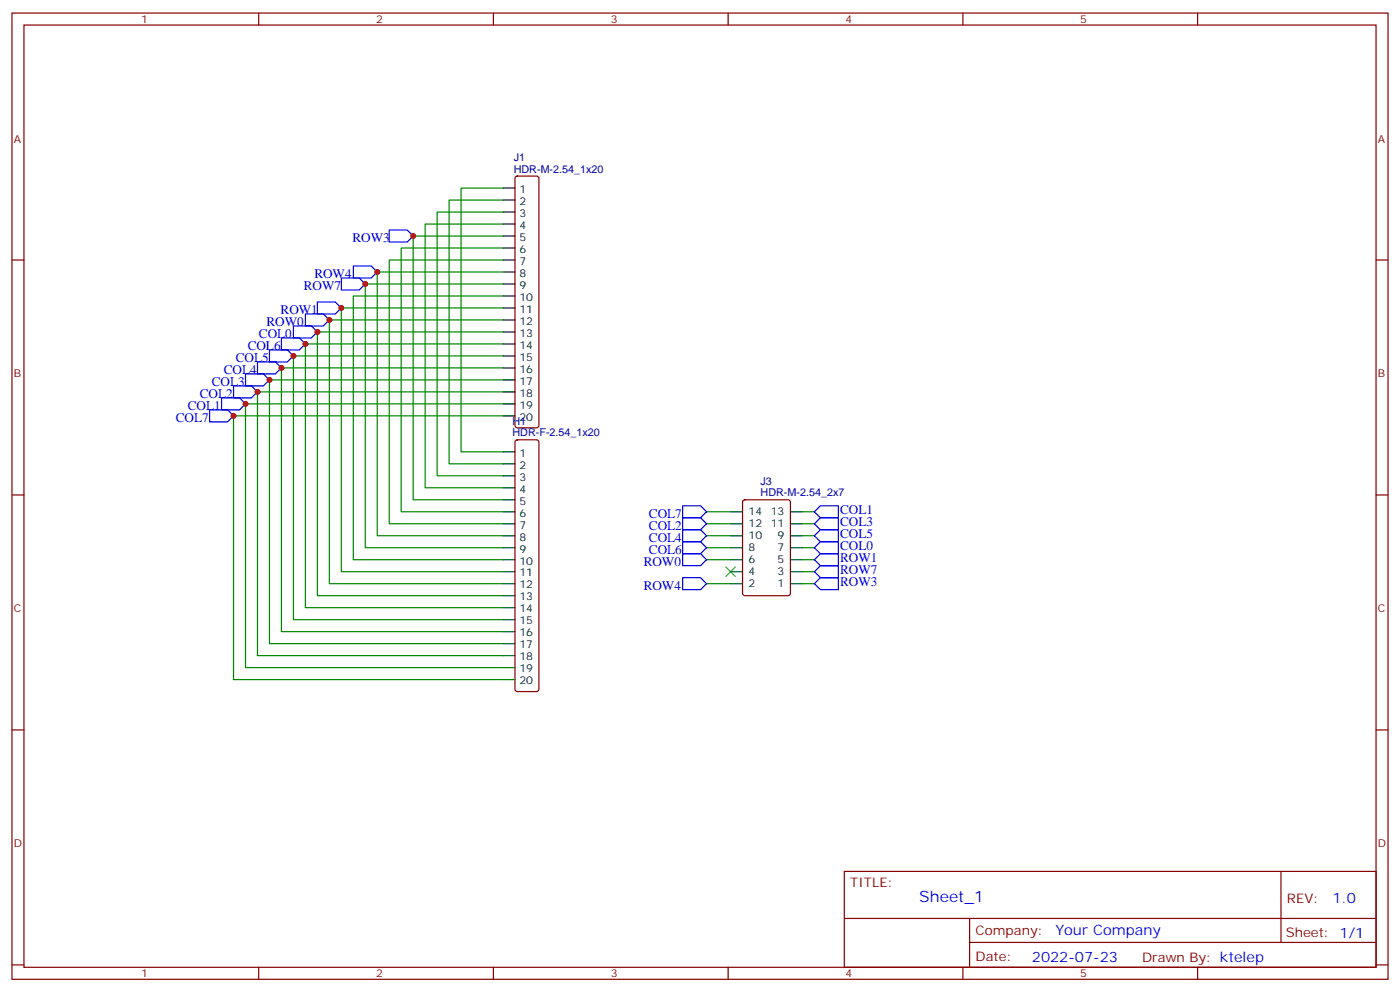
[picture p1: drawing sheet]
<svg xmlns="http://www.w3.org/2000/svg" width="412mm" height="292mm" viewBox="0 0 412 292" stroke-linecap="round" stroke-linejoin="round" font-family="sans-serif">
<g fill="none" stroke="#870000" stroke-width=".35">
<path d="M3.5 3.8h405.4v284.4h-405.4zM7.1 7.4h398.2v277.3h-398.2zM76.2 3.8v3.6M145.3 3.8v3.6M214.5 3.8v3.6M283.6 3.8v3.6M352.8 3.8v3.6M151.9 52l.5-.2h5.6l.5 .2 .2 .5v72.7l-.2 .5-.5 .2h-5.6l-.5-.2-.2-.5v-72.7zM3.5 76.5h3.6M405.3 76.5h3.6M151.9 129.6l.5-.2h5.6l.5 .2 .2 .5v72.7l-.2 .5-.5 .2h-5.6l-.5-.2-.2-.5v-72.7zM3.5 145.7h3.6"/>
<path d="M219 147.3l.4-.2h12.7l.7 .4v27.1l-.4 .6-13 .1-.6-.5-.1-27zM405.3 145.7h3.6M3.5 214.8h3.6M405.3 214.8h3.6M248.7 256.4h156.6v28.3h-156.6zM377.3 256.5v20.8M248.7 270.3h156.5M285.6 277.3h119.6M285.6 270.3v14.1M3.5 284h3.6M76.2 284.7v3.5M145.3 284.7v3.5"/>
<path d="M214.5 284.7v3.5M283.6 284.7v3.5M352.8 284.7v3.5M405.3 284h3.6"/>
</g>
<g fill="none" stroke="#000" stroke-width=".35">
<path d="M148.2 55.4h3.5M148.2 58.9h3.5M148.2 62.4h3.5M148.2 65.9h3.5M148.2 69.5h3.5M148.2 73h3.5M148.2 76.5h3.5M148.2 80h3.5M148.2 83.6h3.5M148.2 87.1h3.5M148.2 90.6h3.5M148.2 94.2h3.5"/>
<path d="M148.2 97.7h3.5M148.2 101.2h3.5M148.2 104.7h3.5M148.2 108.3h3.5M148.2 111.8h3.5M148.2 115.3h3.5M148.2 118.9h3.5M148.2 122.4h3.5M148.2 133h3.5M148.2 136.5h3.5M148.2 140h3.5M148.2 143.5h3.5"/>
<path d="M148.2 147.1h3.5M148.2 150.6h3.5M148.2 154.1h3.5M148.2 157.7h3.5M215.2 150.6h3.5M215.2 154.1h3.5M215.2 157.7h3.5M232.8 150.6h3.6M232.8 154.1h3.6M232.8 157.7h3.6M148.2 161.2h3.5M148.2 164.7h3.5"/>
<path d="M148.2 168.2h3.5M148.2 171.8h3.5M148.2 175.3h3.5M148.2 178.8h3.5M215.2 161.2h3.5M215.2 164.7h3.5M215.2 168.2h3.5M215.2 171.8h3.5M232.8 161.2h3.6M232.8 164.7h3.6M232.8 168.2h3.6M232.8 171.8h3.6"/>
<path d="M148.2 182.4h3.5M148.2 185.9h3.5M148.2 189.4h3.5M148.2 192.9h3.5M148.2 196.5h3.5M148.2 200h3.5"/>
</g>
<g fill="none" stroke="#008700" stroke-width=".35">
<path d="M148.2 55.4h-12.4v77.6h12.4M148.2 58.9h-15.9v77.6h15.9M148.2 62.4h-19.4v77.6h19.4M148.2 65.9h-23v77.6h23M148.2 69.5h-26.5v77.6h26.5M148.2 73h-30v77.6h30M148.2 76.5h-33.5v77.6h33.5M148.2 80h-37.1v77.7h37.1M148.2 83.6h-40.6v77.6h40.6M148.2 87.1h-44.1v77.6h44.1M148.2 90.6h-47.7v77.6h47.7M148.2 94.2h-51.2v77.6h51.2"/>
<path d="M148.2 97.7h-54.7v77.6h54.7M148.2 101.2h-58.2v77.6h58.2M148.2 104.7h-61.8v77.7h61.8M148.2 108.3h-65.3v77.6h65.3M148.2 111.8h-68.8v77.6h68.8M148.2 115.3h-72.4v77.6h72.4M148.2 118.9h-75.9v77.6h75.9M148.2 122.4h-79.4v77.6h79.4M208.1 157.7h7.1M208.1 154.1h7.1M208.1 150.6h7.1M236.4 157.7h3.5"/>
<path d="M236.4 154.1h3.5M236.4 150.6h3.5M208.1 171.8h7.1M208.1 164.7h7.1M208.1 161.2h7.1M236.4 171.8h3.5M236.4 168.2h3.5M236.4 164.7h3.5M236.4 161.2h3.5"/>
</g>
<path d="M213.8 166.8l2.8 2.9M216.6 166.8l-2.8 2.9" fill="none" stroke="#3c3" stroke-width=".35"/>
<g fill="none" stroke="#00f" stroke-width=".35">
<path d="M104.1 78.3h5.3l1.7 1.7-1.7 1.8h-5.3zM114.7 67.7h5.2l1.8 1.8-1.8 1.7h-5.2zM82.9 99.4h5.3l1.8 1.8-1.8 1.8h-5.3zM86.4 95.9h5.3l1.8 1.8-1.8 1.7h-5.3zM90 92.4h5.2l1.8 1.8-1.8 1.7h-5.2zM93.5 88.9h5.3l1.7 1.7-1.7 1.8h-5.3zM100.5 81.8h5.3l1.8 1.8-1.8 1.7h-5.3zM65.3 117.1h5.3l1.7 1.8-1.7 1.7h-5.3zM68.8 113.6h5.3l1.7 1.7-1.7 1.8h-5.3zM72.3 110h5.3l1.8 1.8-1.8 1.8h-5.3zM75.8 106.5h5.3l1.8 1.8-1.8 1.7h-5.3zM79.4 103h5.3l1.7 1.7-1.7 1.8h-5.3z"/>
<path d="M61.7 120.6h5.3l1.8 1.8-1.8 1.7h-5.3zM201.1 148.8h5.3l1.7 1.8-1.7 1.8h-5.3zM201.1 159.4h5.3l1.7 1.8-1.7 1.7h-5.3zM201.1 155.9h5.3l1.7 1.8-1.7 1.7h-5.3zM201.1 152.4h5.3l1.7 1.7-1.7 1.8h-5.3zM239.9 157.7l1.8-1.8h5.2v3.5h-5.2zM239.9 154.1l1.8-1.7h5.2v3.5h-5.2zM239.9 150.6l1.8-1.8h5.2v3.6h-5.2zM241.7 159.4h5.2v3.5h-5.2l-1.8-1.7zM201.1 170h5.3l1.7 1.8-1.7 1.7h-5.3zM201.1 162.9h5.3l1.7 1.8-1.7 1.8h-5.3zM239.9 168.2l1.8-1.7h5.2v3.5h-5.2z"/>
<path d="M239.9 171.8l1.8-1.8h5.2v3.5h-5.2zM239.9 164.7l1.8-1.8h5.2v3.6h-5.2z"/>
</g>
<g fill="#c00">
<circle cx="121.7" cy="69.5" r=".88"/>
<circle cx="107.6" cy="83.6" r=".88"/>
<circle cx="100.5" cy="90.6" r=".88"/>
<circle cx="93.5" cy="97.7" r=".88"/>
<circle cx="86.4" cy="104.7" r=".88"/>
<circle cx="79.4" cy="111.8" r=".88"/>
<circle cx="72.3" cy="118.9" r=".88"/>
<circle cx="111.1" cy="80" r=".88"/>
<circle cx="97" cy="94.2" r=".88"/>
<circle cx="90" cy="101.2" r=".88"/>
<circle cx="82.9" cy="108.3" r=".88"/>
<circle cx="75.8" cy="115.3" r=".88"/>
<circle cx="68.8" cy="122.4" r=".88"/>
</g>
<text font-size="4.6" fill="#00f" x="270.8" y="265.5">Sheet_1</text>
<g font-size="4.2" fill="#00f">
<text x="392.5" y="265.7">1.0</text>
<text x="310.9" y="275.3">Your Company</text>
<text x="304" y="283.1">2022-07-23</text>
</g>
<g font-size="3.9" fill="#00f">
<text x="103.8" y="71.2">ROW3</text>
<text x="92.6" y="81.8">ROW4</text>
<text x="89.5" y="85.3">ROW7</text>
<text x="78.5" y="95.9">ROW0</text>
<text x="82.7" y="92.3">ROW1</text>
<text x="76.3" y="99.4">COL0</text>
<text x="69.4" y="106.4">COL5</text>
<text x="73" y="103">COL6</text>
<text x="62.4" y="113.5">COL3</text>
<text x="65.9" y="110">COL4</text>
<text x="58.9" y="117.1">COL2</text>
<text x="51.8" y="124.1">COL7</text>
<text x="55.3" y="120.5">COL1</text>
<text x="191.1" y="152.4">COL7</text>
<text x="191.1" y="155.9">COL2</text>
<text x="247.5" y="154.9">COL3</text>
<text x="247.5" y="151.4">COL1</text>
<text x="191.1" y="159.4">COL4</text>
<text x="247.5" y="158.4">COL5</text>
<text x="247.5" y="161.9">COL0</text>
<text x="189.6" y="166.5">ROW0</text>
<text x="191.1" y="162.9">COL6</text>
<text x="247.5" y="165.5">ROW1</text>
<text x="189.6" y="173.5">ROW4</text>
<text x="247.5" y="169">ROW7</text>
<text x="247.5" y="172.5">ROW3</text>
</g>
<g font-size="3.9" fill="#800">
<text x="250.5" y="261">TITLE:</text>
<text x="379.1" y="265.7">REV:</text>
<text x="287.4" y="275.2">Company:</text>
<text x="378.7" y="275.8">Sheet: 1/1</text>
<text x="287.4" y="282.9">Date:</text>
<text x="336.4" y="283">Drawn By: ktelep</text>
</g>
<g font-size="3.2" fill="#800">
<text x="41.6" y="6.8">1</text>
<text x="110.8" y="6.8">2</text>
<text x="179.9" y="6.8">3</text>
<text x="249.1" y="6.8">4</text>
<text x="318.2" y="6.8">5</text>
<text x="4.1" y="41.9">A</text>
<text x="405.9" y="41.9">A</text>
<text x="4.1" y="111.1">B</text>
<text x="405.9" y="111.1">B</text>
<text x="4.1" y="180.2">C</text>
<text x="405.9" y="180.2">C</text>
<text x="4.1" y="249.4">D</text>
<text x="405.9" y="249.4">D</text>
<text x="41.6" y="287.7">1</text>
<text x="110.8" y="287.7">2</text>
<text x="179.9" y="287.7">3</text>
<text x="249.1" y="287.7">4</text>
<text x="318.2" y="287.7">5</text>
</g>
<g font-size="3.2" fill="#000080">
<text x="151.3" y="47.5">J1</text>
<text x="151.3" y="50.8">HDR-M-2.54_1x20</text>
<text x="151" y="125.1">H1</text>
<text x="151" y="128.4">HDR-F-2.54_1x20</text>
<text x="224" y="142.8">J3</text>
<text x="224" y="146">HDR-M-2.54_2x7</text>
</g>
<g font-size="3.2">
<text x="153" y="56.8">1</text>
<text x="153" y="60.3">2</text>
<text x="153" y="63.8">3</text>
<text x="153" y="67.3">4</text>
<text x="153" y="70.9">5</text>
<text x="153" y="74.4">6</text>
<text x="153" y="77.9">7</text>
<text x="153" y="81.5">8</text>
<text x="153" y="85">9</text>
<text x="153" y="88.5">10</text>
<text x="153" y="92">11</text>
<text x="153" y="95.6">12</text>
<text x="153" y="99.1">13</text>
<text x="153" y="102.6">14</text>
<text x="153" y="106.2">15</text>
<text x="153" y="109.7">16</text>
<text x="153" y="113.2">17</text>
<text x="153" y="116.7">18</text>
<text x="153" y="120.3">19</text>
<text x="153" y="123.8">20</text>
<text x="153" y="134.4">1</text>
<text x="153" y="137.9">2</text>
<text x="153" y="141.4">3</text>
<text x="153" y="145">4</text>
<text x="153" y="148.5">5</text>
<text x="153" y="152">6</text>
<text x="153" y="155.5">7</text>
<text x="220.5" y="155.2">12</text>
<text x="220.5" y="151.7">14</text>
<text x="227" y="155.2">11</text>
<text x="227" y="151.7">13</text>
<text x="153" y="159.1">8</text>
<text x="220.5" y="158.7">10</text>
<text x="229.1" y="158.7">9</text>
<text x="153" y="162.6">9</text>
<text x="153" y="166.1">10</text>
<text x="220.5" y="165.8">6</text>
<text x="220.5" y="162.2">8</text>
<text x="229.1" y="165.8">5</text>
<text x="229.1" y="162.2">7</text>
<text x="153" y="169.7">11</text>
<text x="153" y="173.2">12</text>
<text x="220.5" y="172.8">2</text>
<text x="220.5" y="169.3">4</text>
<text x="229.1" y="172.8">1</text>
<text x="229.1" y="169.3">3</text>
<text x="153" y="176.7">13</text>
<text x="153" y="180.2">14</text>
<text x="153" y="183.8">15</text>
<text x="153" y="187.3">16</text>
<text x="153" y="190.8">17</text>
<text x="153" y="194.3">18</text>
<text x="153" y="197.9">19</text>
<text x="153" y="201.4">20</text>
</g>
</svg>
